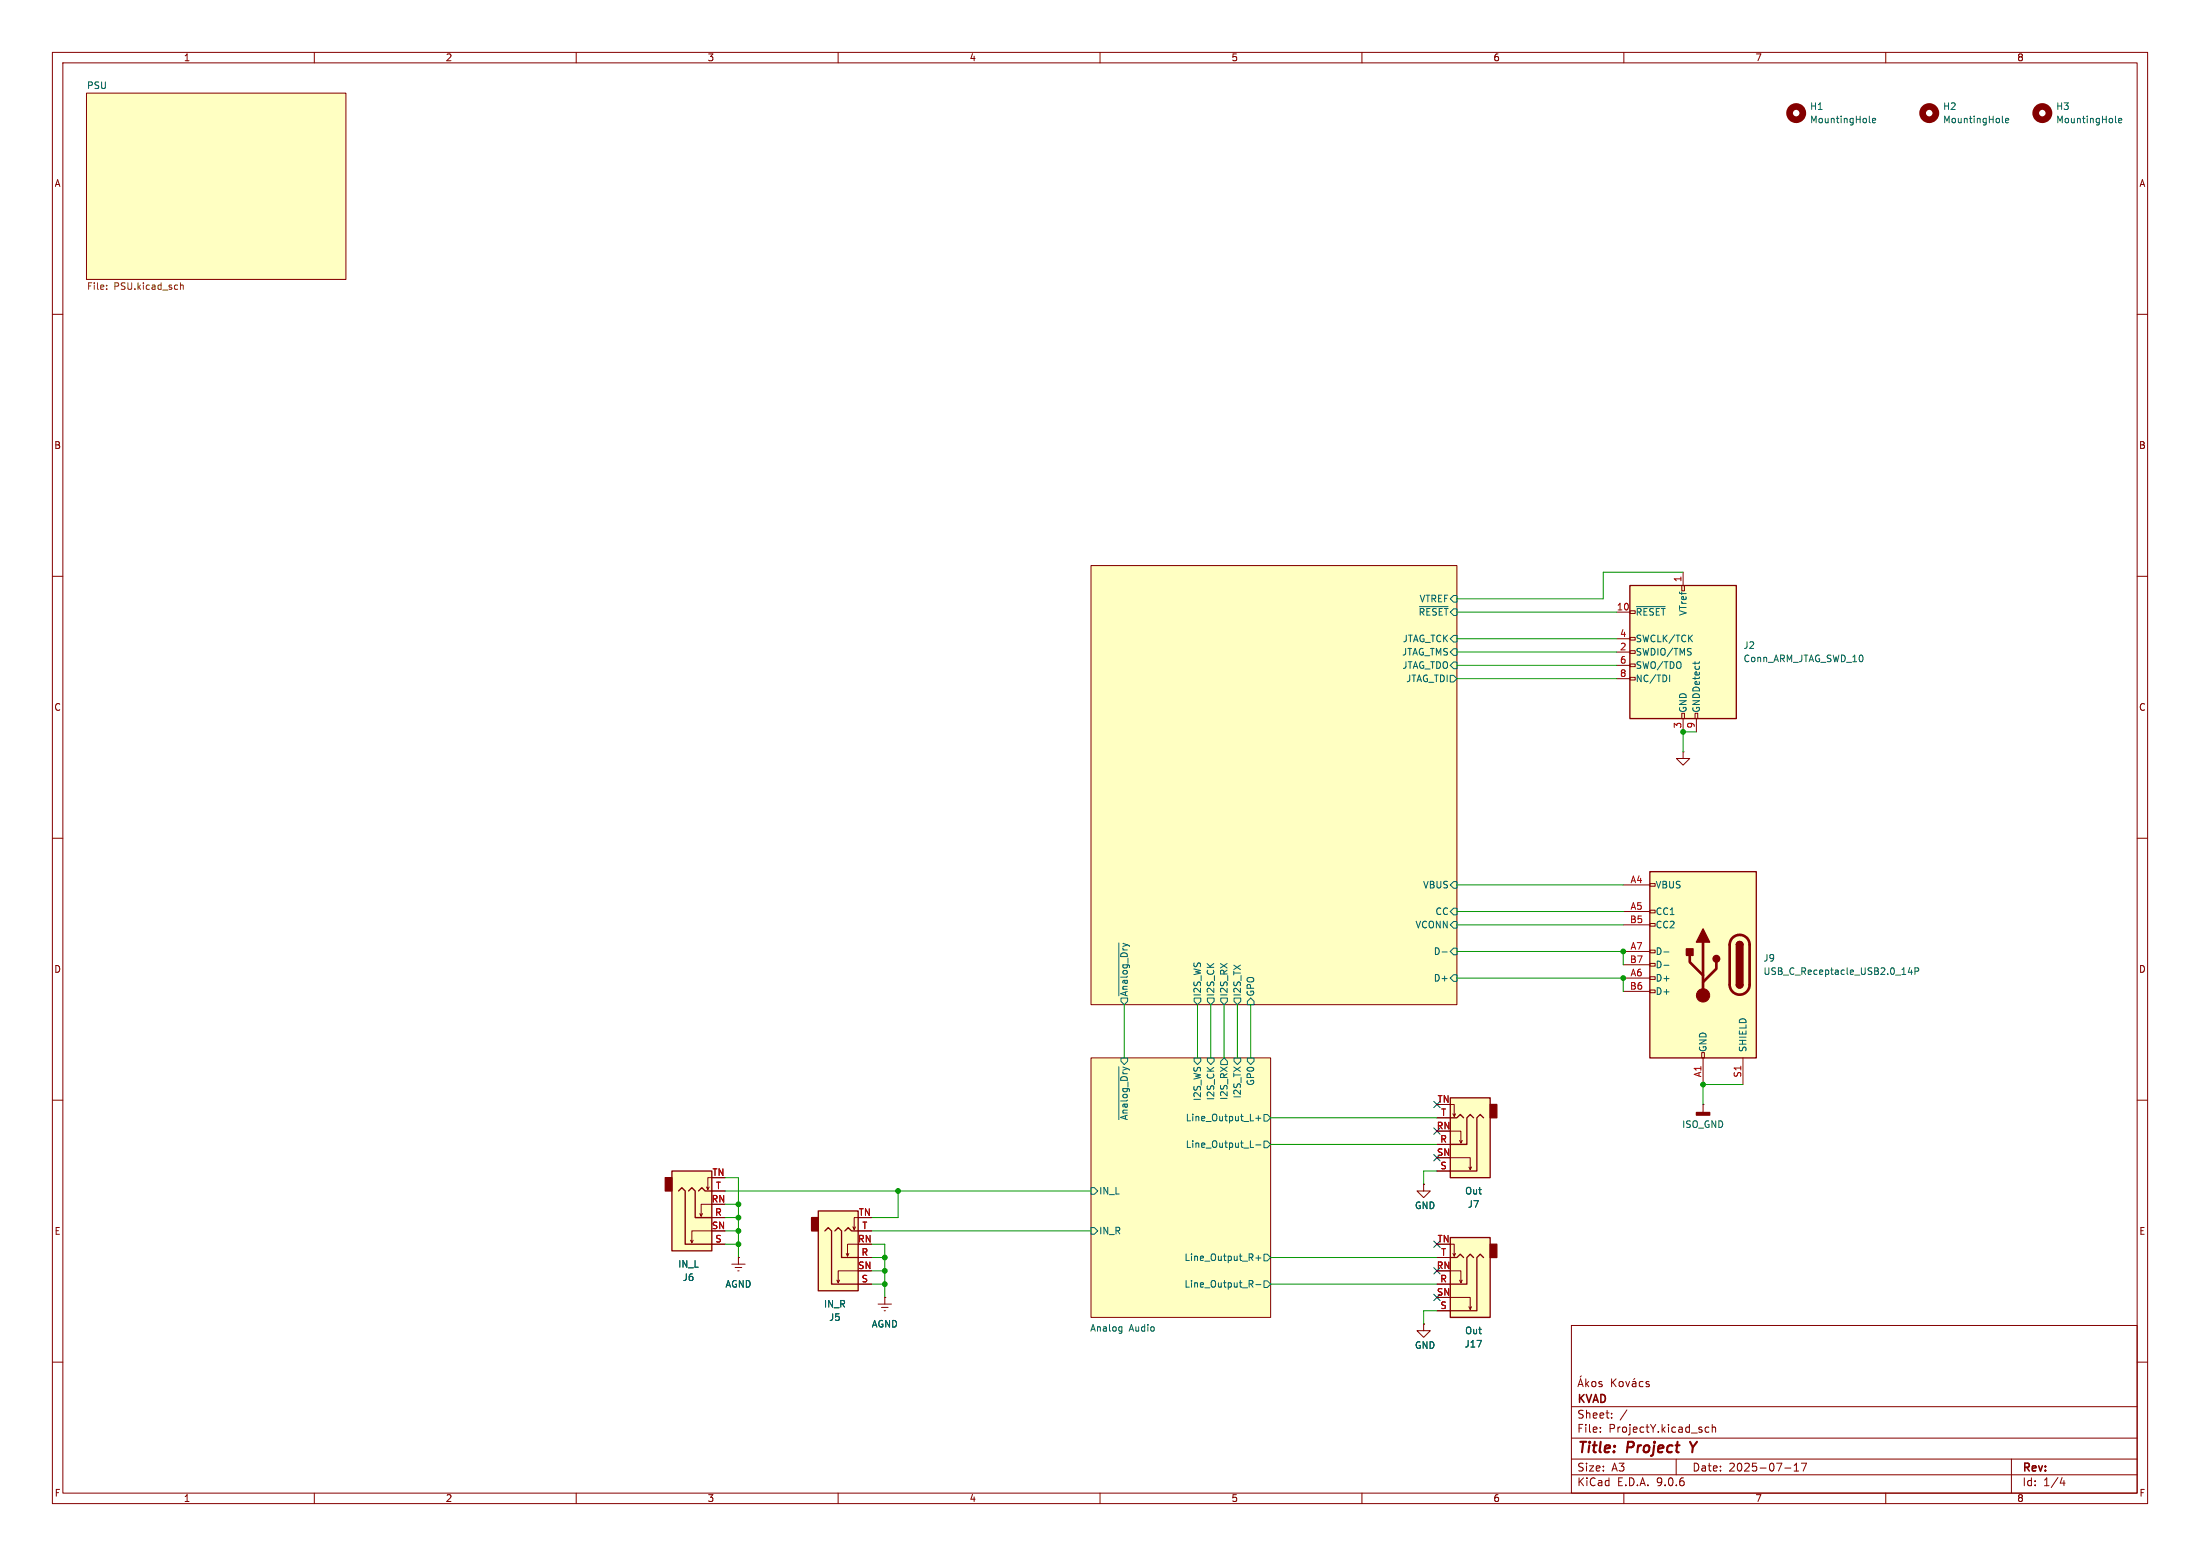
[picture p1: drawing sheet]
(kicad_sch
 (version 20250114)
 (generator "eeschema")
 (generator_version "9.0")
 (paper "A3")
 (title_block
  (title "Project Y")
  (date "2025-07-17")
  (company "KVAD")
  (comment 1 "Ákos Kovács"))
 (lib_symbols
  (symbol "Connector:Conn_ARM_JTAG_SWD_10"
   (pin_names
    (offset 1.016)) (exclude_from_sim no) (in_bom yes) (on_board yes)
   (property "Reference" "J" (at -2.54 16.51 0) (effects (font (size 1.27 1.27)) (justify right)))
   (property "Value" "Conn_ARM_JTAG_SWD_10" (at -2.54 13.97 0) (effects (font (size 1.27 1.27)) (justify right bottom)))
   (property "Footprint" "" (at 0 0 0) (effects (font (size 1.27 1.27)) (hide yes)))
   (property "Datasheet" "http://infocenter.arm.com/help/topic/com.arm.doc.ddi0314h/DDI0314H_coresight_components_trm.pdf" (at -8.89 -31.75 90) (effects (font (size 1.27 1.27)) (hide yes)))
   (property "Description" "Cortex Debug Connector, standard ARM Cortex-M SWD and JTAG interface" (at 0 0 0) (effects (font (size 1.27 1.27)) (hide yes)))
   (symbol "Conn_ARM_JTAG_SWD_10_0_1"
    (rectangle (start -10.16 12.7) (end 10.16 -12.7) (stroke (width 0.254) (type default)) (fill (type background)))
    (rectangle (start -2.794 -12.7) (end -2.286 -11.684) (stroke (width 0) (type default)) (fill (type none)))
    (rectangle (start -0.254 12.7) (end 0.254 11.684) (stroke (width 0) (type default)) (fill (type none)))
    (rectangle (start -0.254 -12.7) (end 0.254 -11.684) (stroke (width 0) (type default)) (fill (type none)))
    (rectangle (start 9.144 2.286) (end 10.16 2.794) (stroke (width 0) (type default)) (fill (type none)))
    (rectangle (start 10.16 7.874) (end 9.144 7.366) (stroke (width 0) (type default)) (fill (type none)))
    (rectangle (start 10.16 -0.254) (end 9.144 0.254) (stroke (width 0) (type default)) (fill (type none)))
    (rectangle (start 10.16 -2.794) (end 9.144 -2.286) (stroke (width 0) (type default)) (fill (type none))))
   (symbol "Conn_ARM_JTAG_SWD_10_1_1"
    (rectangle (start 9.144 -5.334) (end 10.16 -4.826) (stroke (width 0) (type default)) (fill (type none)))
    (pin no_connect line (at -10.16 0 0) (length 2.54) (hide yes) (name "KEY" (effects (font (size 1.27 1.27)))) (number "7" (effects (font (size 1.27 1.27)))))
    (pin passive line (at -2.54 -15.24 90) (length 2.54) (name "GNDDetect" (effects (font (size 1.27 1.27)))) (number "9" (effects (font (size 1.27 1.27)))))
    (pin power_in line (at 0 15.24 270) (length 2.54) (name "VTref" (effects (font (size 1.27 1.27)))) (number "1" (effects (font (size 1.27 1.27)))))
    (pin power_in line (at 0 -15.24 90) (length 2.54) (name "GND" (effects (font (size 1.27 1.27)))) (number "3" (effects (font (size 1.27 1.27)))))
    (pin passive line (at 0 -15.24 90) (length 2.54) (hide yes) (name "GND" (effects (font (size 1.27 1.27)))) (number "5" (effects (font (size 1.27 1.27)))))
    (pin open_collector line (at 12.7 7.62 180) (length 2.54) (name "~{RESET}" (effects (font (size 1.27 1.27)))) (number "10" (effects (font (size 1.27 1.27)))))
    (pin output line (at 12.7 2.54 180) (length 2.54) (name "SWCLK/TCK" (effects (font (size 1.27 1.27)))) (number "4" (effects (font (size 1.27 1.27)))))
    (pin bidirectional line (at 12.7 0 180) (length 2.54) (name "SWDIO/TMS" (effects (font (size 1.27 1.27)))) (number "2" (effects (font (size 1.27 1.27)))))
    (pin input line (at 12.7 -2.54 180) (length 2.54) (name "SWO/TDO" (effects (font (size 1.27 1.27)))) (number "6" (effects (font (size 1.27 1.27)))))
    (pin output line (at 12.7 -5.08 180) (length 2.54) (name "NC/TDI" (effects (font (size 1.27 1.27)))) (number "8" (effects (font (size 1.27 1.27))))))
   (embedded_fonts no))
  (symbol "Connector:USB_C_Receptacle_USB2.0_14P"
   (pin_names
    (offset 1.016)) (exclude_from_sim no) (in_bom yes) (on_board yes)
   (property "Reference" "J" (at 0 22.225 0) (effects (font (size 1.27 1.27))))
   (property "Value" "USB_C_Receptacle_USB2.0_14P" (at 0 19.685 0) (effects (font (size 1.27 1.27))))
   (property "Footprint" "" (at 3.81 0 0) (effects (font (size 1.27 1.27)) (hide yes)))
   (property "Datasheet" "https://www.usb.org/sites/default/files/documents/usb_type-c.zip" (at 3.81 0 0) (effects (font (size 1.27 1.27)) (hide yes)))
   (property "Description" "USB 2.0-only 14P Type-C Receptacle connector" (at 0 0 0) (effects (font (size 1.27 1.27)) (hide yes)))
   (symbol "USB_C_Receptacle_USB2.0_14P_0_0"
    (rectangle (start -0.254 -17.78) (end 0.254 -16.764) (stroke (width 0) (type default)) (fill (type none)))
    (rectangle (start 10.16 15.494) (end 9.144 14.986) (stroke (width 0) (type default)) (fill (type none)))
    (rectangle (start 10.16 10.414) (end 9.144 9.906) (stroke (width 0) (type default)) (fill (type none)))
    (rectangle (start 10.16 7.874) (end 9.144 7.366) (stroke (width 0) (type default)) (fill (type none)))
    (rectangle (start 10.16 2.794) (end 9.144 2.286) (stroke (width 0) (type default)) (fill (type none)))
    (rectangle (start 10.16 0.254) (end 9.144 -0.254) (stroke (width 0) (type default)) (fill (type none)))
    (rectangle (start 10.16 -2.286) (end 9.144 -2.794) (stroke (width 0) (type default)) (fill (type none)))
    (rectangle (start 10.16 -4.826) (end 9.144 -5.334) (stroke (width 0) (type default)) (fill (type none))))
   (symbol "USB_C_Receptacle_USB2.0_14P_0_1"
    (rectangle (start -10.16 17.78) (end 10.16 -17.78) (stroke (width 0.254) (type default)) (fill (type background)))
    (polyline (pts (xy -8.89 -3.81) (xy -8.89 3.81)) (stroke (width 0.508) (type default)) (fill (type none)))
    (rectangle (start -7.62 -3.81) (end -6.35 3.81) (stroke (width 0.254) (type default)) (fill (type outline)))
    (arc (start -7.62 3.81) (mid -6.985 4.4423) (end -6.35 3.81) (stroke (width 0.254) (type default)) (fill (type none)))
    (arc (start -7.62 3.81) (mid -6.985 4.4423) (end -6.35 3.81) (stroke (width 0.254) (type default)) (fill (type outline)))
    (arc (start -8.89 3.81) (mid -6.985 5.7067) (end -5.08 3.81) (stroke (width 0.508) (type default)) (fill (type none)))
    (arc (start -5.08 -3.81) (mid -6.985 -5.7067) (end -8.89 -3.81) (stroke (width 0.508) (type default)) (fill (type none)))
    (arc (start -6.35 -3.81) (mid -6.985 -4.4423) (end -7.62 -3.81) (stroke (width 0.254) (type default)) (fill (type none)))
    (arc (start -6.35 -3.81) (mid -6.985 -4.4423) (end -7.62 -3.81) (stroke (width 0.254) (type default)) (fill (type outline)))
    (polyline (pts (xy -5.08 3.81) (xy -5.08 -3.81)) (stroke (width 0.508) (type default)) (fill (type none)))
    (circle (center -2.54 1.143) (radius 0.635) (stroke (width 0.254) (type default)) (fill (type outline)))
    (polyline (pts (xy -1.27 4.318) (xy 0 6.858) (xy 1.27 4.318) (xy -1.27 4.318)) (stroke (width 0.254) (type default)) (fill (type outline)))
    (polyline (pts (xy 0 -2.032) (xy 2.54 0.508) (xy 2.54 1.778)) (stroke (width 0.508) (type default)) (fill (type none)))
    (polyline (pts (xy 0 -3.302) (xy -2.54 -0.762) (xy -2.54 0.508)) (stroke (width 0.508) (type default)) (fill (type none)))
    (polyline (pts (xy 0 -5.842) (xy 0 4.318)) (stroke (width 0.508) (type default)) (fill (type none)))
    (circle (center 0 -5.842) (radius 1.27) (stroke (width 0) (type default)) (fill (type outline)))
    (rectangle (start 1.905 1.778) (end 3.175 3.048) (stroke (width 0.254) (type default)) (fill (type outline))))
   (symbol "USB_C_Receptacle_USB2.0_14P_1_1"
    (pin passive line (at -7.62 -22.86 90) (length 5.08) (name "SHIELD" (effects (font (size 1.27 1.27)))) (number "S1" (effects (font (size 1.27 1.27)))))
    (pin passive line (at 0 -22.86 90) (length 5.08) (name "GND" (effects (font (size 1.27 1.27)))) (number "A1" (effects (font (size 1.27 1.27)))))
    (pin passive line (at 0 -22.86 90) (length 5.08) (hide yes) (name "GND" (effects (font (size 1.27 1.27)))) (number "A12" (effects (font (size 1.27 1.27)))))
    (pin passive line (at 0 -22.86 90) (length 5.08) (hide yes) (name "GND" (effects (font (size 1.27 1.27)))) (number "B1" (effects (font (size 1.27 1.27)))))
    (pin passive line (at 0 -22.86 90) (length 5.08) (hide yes) (name "GND" (effects (font (size 1.27 1.27)))) (number "B12" (effects (font (size 1.27 1.27)))))
    (pin passive line (at 15.24 15.24 180) (length 5.08) (name "VBUS" (effects (font (size 1.27 1.27)))) (number "A4" (effects (font (size 1.27 1.27)))))
    (pin passive line (at 15.24 15.24 180) (length 5.08) (hide yes) (name "VBUS" (effects (font (size 1.27 1.27)))) (number "A9" (effects (font (size 1.27 1.27)))))
    (pin passive line (at 15.24 15.24 180) (length 5.08) (hide yes) (name "VBUS" (effects (font (size 1.27 1.27)))) (number "B4" (effects (font (size 1.27 1.27)))))
    (pin passive line (at 15.24 15.24 180) (length 5.08) (hide yes) (name "VBUS" (effects (font (size 1.27 1.27)))) (number "B9" (effects (font (size 1.27 1.27)))))
    (pin bidirectional line (at 15.24 10.16 180) (length 5.08) (name "CC1" (effects (font (size 1.27 1.27)))) (number "A5" (effects (font (size 1.27 1.27)))))
    (pin bidirectional line (at 15.24 7.62 180) (length 5.08) (name "CC2" (effects (font (size 1.27 1.27)))) (number "B5" (effects (font (size 1.27 1.27)))))
    (pin bidirectional line (at 15.24 2.54 180) (length 5.08) (name "D-" (effects (font (size 1.27 1.27)))) (number "A7" (effects (font (size 1.27 1.27)))))
    (pin bidirectional line (at 15.24 0 180) (length 5.08) (name "D-" (effects (font (size 1.27 1.27)))) (number "B7" (effects (font (size 1.27 1.27)))))
    (pin bidirectional line (at 15.24 -2.54 180) (length 5.08) (name "D+" (effects (font (size 1.27 1.27)))) (number "A6" (effects (font (size 1.27 1.27)))))
    (pin bidirectional line (at 15.24 -5.08 180) (length 5.08) (name "D+" (effects (font (size 1.27 1.27)))) (number "B6" (effects (font (size 1.27 1.27))))))
   (embedded_fonts no))
  (symbol "Connector_Audio:NRJ6HF" (exclude_from_sim no) (in_bom yes) (on_board yes)
   (property "Reference" "J" (at 0 11.43 0) (effects (font (size 1.27 1.27))))
   (property "Value" "NRJ6HF" (at 0 8.89 0) (effects (font (size 1.27 1.27))))
   (property "Footprint" "Connector_Audio:Jack_6.35mm_Neutrik_NRJ6HF_Horizontal" (at 0 0 0) (effects (font (size 1.27 1.27)) (hide yes)))
   (property "Datasheet" "https://www.neutrik.com/en/product/nrj6hf" (at 0 0 0) (effects (font (size 1.27 1.27)) (hide yes)))
   (property "Description" "Slim Jacks, 6.35mm (1/4in) stereo jack, switched, fully threaded nose" (at 0 0 0) (effects (font (size 1.27 1.27)) (hide yes)))
   (symbol "NRJ6HF_0_1"
    (rectangle (start -5.08 -5.08) (end -6.35 -7.62) (stroke (width 0.254) (type default)) (fill (type outline)))
    (polyline (pts (xy -1.905 -5.08) (xy -1.27 -5.715) (xy -0.635 -5.08) (xy -0.635 0) (xy 2.54 0)) (stroke (width 0.254) (type default)) (fill (type none)))
    (polyline (pts (xy -1.27 4.826) (xy -1.016 4.318)) (stroke (width 0) (type default)) (fill (type none)))
    (polyline (pts (xy 0 -5.08) (xy 0.635 -5.715) (xy 1.27 -5.08) (xy 2.54 -5.08)) (stroke (width 0.254) (type default)) (fill (type none)))
    (polyline (pts (xy 0.508 -0.254) (xy 0.762 -0.762)) (stroke (width 0) (type default)) (fill (type none)))
    (polyline (pts (xy 1.778 -5.334) (xy 2.032 -5.842)) (stroke (width 0) (type default)) (fill (type none)))
    (rectangle (start 2.54 6.35) (end -5.08 -8.89) (stroke (width 0.254) (type default)) (fill (type background)))
    (polyline (pts (xy 2.54 5.08) (xy -2.54 5.08) (xy -2.54 -5.08) (xy -3.175 -5.715) (xy -3.81 -5.08)) (stroke (width 0.254) (type default)) (fill (type none)))
    (polyline (pts (xy 2.54 2.54) (xy -1.27 2.54) (xy -1.27 4.826) (xy -1.524 4.318)) (stroke (width 0) (type default)) (fill (type none)))
    (polyline (pts (xy 2.54 -2.54) (xy 0.508 -2.54) (xy 0.508 -0.254) (xy 0.254 -0.762)) (stroke (width 0) (type default)) (fill (type none)))
    (polyline (pts (xy 2.54 -7.62) (xy 1.778 -7.62) (xy 1.778 -5.334) (xy 1.524 -5.842)) (stroke (width 0) (type default)) (fill (type none))))
   (symbol "NRJ6HF_1_1"
    (pin passive line (at 5.08 5.08 180) (length 2.54) (name "~" (effects (font (size 1.27 1.27)))) (number "S" (effects (font (size 1.27 1.27)))))
    (pin passive line (at 5.08 2.54 180) (length 2.54) (name "~" (effects (font (size 1.27 1.27)))) (number "SN" (effects (font (size 1.27 1.27)))))
    (pin passive line (at 5.08 0 180) (length 2.54) (name "~" (effects (font (size 1.27 1.27)))) (number "R" (effects (font (size 1.27 1.27)))))
    (pin passive line (at 5.08 -2.54 180) (length 2.54) (name "~" (effects (font (size 1.27 1.27)))) (number "RN" (effects (font (size 1.27 1.27)))))
    (pin passive line (at 5.08 -5.08 180) (length 2.54) (name "~" (effects (font (size 1.27 1.27)))) (number "T" (effects (font (size 1.27 1.27)))))
    (pin passive line (at 5.08 -7.62 180) (length 2.54) (name "~" (effects (font (size 1.27 1.27)))) (number "TN" (effects (font (size 1.27 1.27))))))
   (embedded_fonts no))
  (symbol "Mechanical:MountingHole"
   (pin_names
    (offset 1.016)) (exclude_from_sim no) (in_bom no) (on_board yes)
   (property "Reference" "H" (at 0 5.08 0) (effects (font (size 1.27 1.27))))
   (property "Value" "MountingHole" (at 0 3.175 0) (effects (font (size 1.27 1.27))))
   (property "Footprint" "" (at 0 0 0) (effects (font (size 1.27 1.27)) (hide yes)))
   (property "Datasheet" "~" (at 0 0 0) (effects (font (size 1.27 1.27)) (hide yes)))
   (property "Description" "Mounting Hole without connection" (at 0 0 0) (effects (font (size 1.27 1.27)) (hide yes)))
   (symbol "MountingHole_0_1"
    (circle (center 0 0) (radius 1.27) (stroke (width 1.27) (type default)) (fill (type none))))
   (embedded_fonts no))
  (symbol "power:GND"
   (power)
   (pin_numbers (hide yes))
   (pin_names
    (offset 0) (hide yes)) (exclude_from_sim no) (in_bom yes) (on_board yes)
   (property "Reference" "#PWR" (at 0 -6.35 0) (effects (font (size 1.27 1.27)) (hide yes)))
   (property "Value" "GND" (at 0 -3.81 0) (effects (font (size 1.27 1.27))))
   (property "Footprint" "" (at 0 0 0) (effects (font (size 1.27 1.27)) (hide yes)))
   (property "Datasheet" "" (at 0 0 0) (effects (font (size 1.27 1.27)) (hide yes)))
   (property "Description" "Power symbol creates a global label with name \"GND\" , ground" (at 0 0 0) (effects (font (size 1.27 1.27)) (hide yes)))
   (symbol "GND_0_1"
    (polyline (pts (xy 0 0) (xy 0 -1.27) (xy 1.27 -1.27) (xy 0 -2.54) (xy -1.27 -1.27) (xy 0 -1.27)) (stroke (width 0) (type default)) (fill (type none))))
   (symbol "GND_1_1"
    (pin power_in line (at 0 0 270) (length 0) (name "~" (effects (font (size 1.27 1.27)))) (number "1" (effects (font (size 1.27 1.27))))))
   (embedded_fonts no))
  (symbol "power:GNDD"
   (power)
   (pin_numbers (hide yes))
   (pin_names
    (offset 0) (hide yes)) (exclude_from_sim no) (in_bom yes) (on_board yes)
   (property "Reference" "#PWR" (at 0 -6.35 0) (effects (font (size 1.27 1.27)) (hide yes)))
   (property "Value" "GNDD" (at 0 -3.175 0) (effects (font (size 1.27 1.27))))
   (property "Footprint" "" (at 0 0 0) (effects (font (size 1.27 1.27)) (hide yes)))
   (property "Datasheet" "" (at 0 0 0) (effects (font (size 1.27 1.27)) (hide yes)))
   (property "Description" "Power symbol creates a global label with name \"GNDD\" , digital ground" (at 0 0 0) (effects (font (size 1.27 1.27)) (hide yes)))
   (symbol "GNDD_0_1"
    (rectangle (start -1.27 -1.524) (end 1.27 -2.032) (stroke (width 0.254) (type default)) (fill (type outline)))
    (polyline (pts (xy 0 0) (xy 0 -1.524)) (stroke (width 0) (type default)) (fill (type none))))
   (symbol "GNDD_1_1"
    (pin power_in line (at 0 0 270) (length 0) (name "~" (effects (font (size 1.27 1.27)))) (number "1" (effects (font (size 1.27 1.27))))))
   (embedded_fonts no))
  (symbol "power:GNDREF"
   (power)
   (pin_numbers (hide yes))
   (pin_names
    (offset 0) (hide yes)) (exclude_from_sim no) (in_bom yes) (on_board yes)
   (property "Reference" "#PWR" (at 0 -6.35 0) (effects (font (size 1.27 1.27)) (hide yes)))
   (property "Value" "GNDREF" (at 0 -3.81 0) (effects (font (size 1.27 1.27))))
   (property "Footprint" "" (at 0 0 0) (effects (font (size 1.27 1.27)) (hide yes)))
   (property "Datasheet" "" (at 0 0 0) (effects (font (size 1.27 1.27)) (hide yes)))
   (property "Description" "Power symbol creates a global label with name \"GNDREF\" , reference supply ground" (at 0 0 0) (effects (font (size 1.27 1.27)) (hide yes)))
   (symbol "GNDREF_0_1"
    (polyline (pts (xy -0.635 -1.905) (xy 0.635 -1.905)) (stroke (width 0) (type default)) (fill (type none)))
    (polyline (pts (xy -0.127 -2.54) (xy 0.127 -2.54)) (stroke (width 0) (type default)) (fill (type none)))
    (polyline (pts (xy 0 -1.27) (xy 0 0)) (stroke (width 0) (type default)) (fill (type none)))
    (polyline (pts (xy 1.27 -1.27) (xy -1.27 -1.27)) (stroke (width 0) (type default)) (fill (type none))))
   (symbol "GNDREF_1_1"
    (pin power_in line (at 0 0 270) (length 0) (name "~" (effects (font (size 1.27 1.27)))) (number "1" (effects (font (size 1.27 1.27))))))
   (embedded_fonts no)))
 (junction
  (at 321.31 139.7)
  (diameter 0)
  (color 0 0 0 0))
 (junction
  (at 140.97 234.95)
  (diameter 0)
  (color 0 0 0 0))
 (junction
  (at 309.88 181.61)
  (diameter 0)
  (color 0 0 0 0))
 (junction
  (at 309.88 186.69)
  (diameter 0)
  (color 0 0 0 0))
 (junction
  (at 140.97 232.41)
  (diameter 0)
  (color 0 0 0 0))
 (junction
  (at 171.45 227.33)
  (diameter 0)
  (color 0 0 0 0))
 (junction
  (at 168.91 240.03)
  (diameter 0)
  (color 0 0 0 0))
 (junction
  (at 168.91 242.57)
  (diameter 0)
  (color 0 0 0 0))
 (junction
  (at 140.97 237.49)
  (diameter 0)
  (color 0 0 0 0))
 (junction
  (at 325.12 207.01)
  (diameter 0)
  (color 0 0 0 0))
 (junction
  (at 168.91 245.11)
  (diameter 0)
  (color 0 0 0 0))
 (junction
  (at 140.97 229.87)
  (diameter 0)
  (color 0 0 0 0))
 (no_connect
  (at 274.32 215.9))
 (no_connect
  (at 274.32 247.65))
 (no_connect
  (at 274.32 237.49))
 (no_connect
  (at 274.32 210.82))
 (no_connect
  (at 274.32 242.57))
 (no_connect
  (at 274.32 220.98))
 (wire
  (pts (xy 278.13 168.91) (xy 309.88 168.91))
  (stroke (width 0) (type default)))
 (wire
  (pts (xy 238.76 191.77) (xy 238.76 201.93))
  (stroke (width 0) (type default)))
 (wire
  (pts (xy 278.13 173.99) (xy 309.88 173.99))
  (stroke (width 0) (type default)))
 (wire
  (pts (xy 306.07 109.22) (xy 321.31 109.22))
  (stroke (width 0) (type default)))
 (wire
  (pts (xy 168.91 240.03) (xy 168.91 242.57))
  (stroke (width 0) (type default)))
 (wire
  (pts (xy 166.37 232.41) (xy 171.45 232.41))
  (stroke (width 0) (type default)))
 (wire
  (pts (xy 278.13 186.69) (xy 309.88 186.69))
  (stroke (width 0) (type default)))
 (wire
  (pts (xy 140.97 229.87) (xy 138.43 229.87))
  (stroke (width 0) (type default)))
 (wire
  (pts (xy 242.57 213.36) (xy 274.32 213.36))
  (stroke (width 0) (type default)))
 (wire
  (pts (xy 138.43 232.41) (xy 140.97 232.41))
  (stroke (width 0) (type default)))
 (wire
  (pts (xy 140.97 224.79) (xy 140.97 229.87))
  (stroke (width 0) (type default)))
 (wire
  (pts (xy 321.31 143.51) (xy 321.31 139.7))
  (stroke (width 0) (type default)))
 (wire
  (pts (xy 140.97 232.41) (xy 140.97 234.95))
  (stroke (width 0) (type default)))
 (wire
  (pts (xy 278.13 116.84) (xy 308.61 116.84))
  (stroke (width 0) (type default)))
 (wire
  (pts (xy 278.13 114.3) (xy 306.07 114.3))
  (stroke (width 0) (type default)))
 (wire
  (pts (xy 168.91 245.11) (xy 168.91 247.65))
  (stroke (width 0) (type default)))
 (wire
  (pts (xy 233.68 191.77) (xy 233.68 201.93))
  (stroke (width 0) (type default)))
 (wire
  (pts (xy 214.63 191.77) (xy 214.63 201.93))
  (stroke (width 0) (type default)))
 (wire
  (pts (xy 166.37 240.03) (xy 168.91 240.03))
  (stroke (width 0) (type default)))
 (wire
  (pts (xy 228.6 191.77) (xy 228.6 201.93))
  (stroke (width 0) (type default)))
 (wire
  (pts (xy 278.13 121.92) (xy 308.61 121.92))
  (stroke (width 0) (type default)))
 (wire
  (pts (xy 140.97 229.87) (xy 140.97 232.41))
  (stroke (width 0) (type default)))
 (wire
  (pts (xy 166.37 242.57) (xy 168.91 242.57))
  (stroke (width 0) (type default)))
 (wire
  (pts (xy 231.14 191.77) (xy 231.14 201.93))
  (stroke (width 0) (type default)))
 (wire
  (pts (xy 271.78 223.52) (xy 271.78 226.06))
  (stroke (width 0) (type default)))
 (wire
  (pts (xy 140.97 237.49) (xy 140.97 240.03))
  (stroke (width 0) (type default)))
 (wire
  (pts (xy 271.78 250.19) (xy 271.78 252.73))
  (stroke (width 0) (type default)))
 (wire
  (pts (xy 242.57 218.44) (xy 274.32 218.44))
  (stroke (width 0) (type default)))
 (wire
  (pts (xy 325.12 207.01) (xy 332.74 207.01))
  (stroke (width 0) (type default)))
 (wire
  (pts (xy 138.43 224.79) (xy 140.97 224.79))
  (stroke (width 0) (type default)))
 (wire
  (pts (xy 236.22 191.77) (xy 236.22 201.93))
  (stroke (width 0) (type default)))
 (wire
  (pts (xy 138.43 227.33) (xy 171.45 227.33))
  (stroke (width 0) (type default)))
 (wire
  (pts (xy 321.31 139.7) (xy 323.85 139.7))
  (stroke (width 0) (type default)))
 (wire
  (pts (xy 166.37 234.95) (xy 208.28 234.95))
  (stroke (width 0) (type default)))
 (wire
  (pts (xy 168.91 245.11) (xy 166.37 245.11))
  (stroke (width 0) (type default)))
 (wire
  (pts (xy 325.12 210.82) (xy 325.12 207.01))
  (stroke (width 0) (type default)))
 (wire
  (pts (xy 168.91 242.57) (xy 168.91 245.11))
  (stroke (width 0) (type default)))
 (wire
  (pts (xy 271.78 223.52) (xy 274.32 223.52))
  (stroke (width 0) (type default)))
 (wire
  (pts (xy 171.45 232.41) (xy 171.45 227.33))
  (stroke (width 0) (type default)))
 (wire
  (pts (xy 140.97 234.95) (xy 140.97 237.49))
  (stroke (width 0) (type default)))
 (wire
  (pts (xy 278.13 124.46) (xy 308.61 124.46))
  (stroke (width 0) (type default)))
 (wire
  (pts (xy 242.57 245.11) (xy 274.32 245.11))
  (stroke (width 0) (type default)))
 (wire
  (pts (xy 278.13 176.53) (xy 309.88 176.53))
  (stroke (width 0) (type default)))
 (wire
  (pts (xy 168.91 237.49) (xy 168.91 240.03))
  (stroke (width 0) (type default)))
 (wire
  (pts (xy 242.57 240.03) (xy 274.32 240.03))
  (stroke (width 0) (type default)))
 (wire
  (pts (xy 309.88 181.61) (xy 309.88 184.15))
  (stroke (width 0) (type default)))
 (wire
  (pts (xy 171.45 227.33) (xy 208.28 227.33))
  (stroke (width 0) (type default)))
 (wire
  (pts (xy 309.88 186.69) (xy 309.88 189.23))
  (stroke (width 0) (type default)))
 (wire
  (pts (xy 166.37 237.49) (xy 168.91 237.49))
  (stroke (width 0) (type default)))
 (wire
  (pts (xy 140.97 237.49) (xy 138.43 237.49))
  (stroke (width 0) (type default)))
 (wire
  (pts (xy 138.43 234.95) (xy 140.97 234.95))
  (stroke (width 0) (type default)))
 (wire
  (pts (xy 306.07 114.3) (xy 306.07 109.22))
  (stroke (width 0) (type default)))
 (wire
  (pts (xy 278.13 129.54) (xy 308.61 129.54))
  (stroke (width 0) (type default)))
 (wire
  (pts (xy 278.13 181.61) (xy 309.88 181.61))
  (stroke (width 0) (type default)))
 (wire
  (pts (xy 278.13 127) (xy 308.61 127))
  (stroke (width 0) (type default)))
 (wire
  (pts (xy 271.78 250.19) (xy 274.32 250.19))
  (stroke (width 0) (type default)))
 (symbol
  (lib_id "Connector_Audio:NRJ6HF")
  (at 279.4 218.44 180)
  (unit 1)
  (exclude_from_sim no)
  (in_bom yes)
  (on_board yes)
  (dnp no)
  (property "Reference" "J7" (at 281.305 229.87 0) (effects (font (size 1.27 1.27))))
  (property "Value" "Out" (at 281.305 227.33 0) (effects (font (size 1.27 1.27))))
  (property "Footprint" "User:Jack_6.35mm_Neutrik_NRJ6HF_Horizontal" (at 279.4 218.44 0) (effects (font (size 1.27 1.27)) (hide yes)))
  (property "Datasheet" "https://www.neutrik.com/en/product/nrj6hf" (at 279.4 218.44 0) (effects (font (size 1.27 1.27)) (hide yes)))
  (property "Description" "Slim Jacks, 6.35mm (1/4in) stereo jack, switched, fully threaded nose" (at 279.4 218.44 0) (effects (font (size 1.27 1.27)) (hide yes)))
  (property "PN" "NRJ6HF" (at 279.4 218.44 0) (effects (font (size 1.27 1.27)) (hide yes)))
  (pin "SN")
  (pin "RN")
  (pin "S")
  (pin "R")
  (pin "TN")
  (pin "T"))
 (symbol
  (lib_id "power:GND")
  (at 321.31 143.51 0)
  (mirror y)
  (unit 1)
  (exclude_from_sim no)
  (in_bom yes)
  (on_board yes)
  (dnp no)
  (fields_autoplaced yes)
  (property "Reference" "#PWR065" (at 321.31 149.86 0) (effects (font (size 1.27 1.27)) (hide yes)))
  (property "Value" "GND" (at 321.31 148.59 0) (effects (font (size 1.27 1.27)) (hide yes)))
  (property "Footprint" "" (at 321.31 143.51 0) (effects (font (size 1.27 1.27)) (hide yes)))
  (property "Datasheet" "" (at 321.31 143.51 0) (effects (font (size 1.27 1.27)) (hide yes)))
  (property "Description" "Power symbol creates a global label with name \"GND\" , ground" (at 321.31 143.51 0) (effects (font (size 1.27 1.27)) (hide yes)))
  (pin "1"))
 (symbol
  (lib_id "Mechanical:MountingHole")
  (at 389.89 21.59 0)
  (unit 1)
  (exclude_from_sim no)
  (in_bom no)
  (on_board yes)
  (dnp no)
  (fields_autoplaced yes)
  (property "Reference" "H3" (at 392.43 20.3199 0) (effects (font (size 1.27 1.27)) (justify left)))
  (property "Value" "MountingHole" (at 392.43 22.8599 0) (effects (font (size 1.27 1.27)) (justify left)))
  (property "Footprint" "MountingHole:MountingHole_2.7mm_M2.5" (at 389.89 21.59 0) (effects (font (size 1.27 1.27)) (hide yes)))
  (property "Datasheet" "~" (at 389.89 21.59 0) (effects (font (size 1.27 1.27)) (hide yes)))
  (property "Description" "Mounting Hole without connection" (at 389.89 21.59 0) (effects (font (size 1.27 1.27)) (hide yes))))
 (symbol
  (lib_id "Connector:Conn_ARM_JTAG_SWD_10")
  (at 321.31 124.46 0)
  (mirror y)
  (unit 1)
  (exclude_from_sim no)
  (in_bom yes)
  (on_board yes)
  (dnp no)
  (fields_autoplaced yes)
  (property "Reference" "J2" (at 332.74 123.1899 0) (effects (font (size 1.27 1.27)) (justify right)))
  (property "Value" "Conn_ARM_JTAG_SWD_10" (at 332.74 125.7299 0) (effects (font (size 1.27 1.27)) (justify right)))
  (property "Footprint" "Connector_PinHeader_1.27mm:PinHeader_2x05_P1.27mm_Vertical_SMD" (at 321.31 124.46 0) (effects (font (size 1.27 1.27)) (hide yes)))
  (property "Datasheet" "http://infocenter.arm.com/help/topic/com.arm.doc.ddi0314h/DDI0314H_coresight_components_trm.pdf" (at 330.2 156.21 90) (effects (font (size 1.27 1.27)) (hide yes)))
  (property "Description" "Cortex Debug Connector, standard ARM Cortex-M SWD and JTAG interface" (at 321.31 124.46 0) (effects (font (size 1.27 1.27)) (hide yes)))
  (pin "8")
  (pin "1")
  (pin "3")
  (pin "5")
  (pin "9")
  (pin "10")
  (pin "6")
  (pin "7")
  (pin "2")
  (pin "4"))
 (symbol
  (lib_id "Connector_Audio:NRJ6HF")
  (at 279.4 245.11 180)
  (unit 1)
  (exclude_from_sim no)
  (in_bom yes)
  (on_board yes)
  (dnp no)
  (property "Reference" "J17" (at 281.305 256.54 0) (effects (font (size 1.27 1.27))))
  (property "Value" "Out" (at 281.305 254 0) (effects (font (size 1.27 1.27))))
  (property "Footprint" "User:Jack_6.35mm_Neutrik_NRJ6HF_Horizontal" (at 279.4 245.11 0) (effects (font (size 1.27 1.27)) (hide yes)))
  (property "Datasheet" "https://www.neutrik.com/en/product/nrj6hf" (at 279.4 245.11 0) (effects (font (size 1.27 1.27)) (hide yes)))
  (property "Description" "Slim Jacks, 6.35mm (1/4in) stereo jack, switched, fully threaded nose" (at 279.4 245.11 0) (effects (font (size 1.27 1.27)) (hide yes)))
  (property "PN" "NRJ6HF" (at 279.4 245.11 0) (effects (font (size 1.27 1.27)) (hide yes)))
  (pin "SN")
  (pin "RN")
  (pin "S")
  (pin "R")
  (pin "TN")
  (pin "T"))
 (symbol
  (lib_id "power:GND")
  (at 271.78 226.06 0)
  (mirror y)
  (unit 1)
  (exclude_from_sim no)
  (in_bom yes)
  (on_board yes)
  (dnp no)
  (property "Reference" "#PWR036" (at 271.78 232.41 0) (effects (font (size 1.27 1.27)) (hide yes)))
  (property "Value" "GND" (at 270.002 230.124 0) (effects (font (size 1.27 1.27)) (justify right)))
  (property "Footprint" "" (at 271.78 226.06 0) (effects (font (size 1.27 1.27)) (hide yes)))
  (property "Datasheet" "" (at 271.78 226.06 0) (effects (font (size 1.27 1.27)) (hide yes)))
  (property "Description" "Power symbol creates a global label with name \"GND\" , ground" (at 271.78 226.06 0) (effects (font (size 1.27 1.27)) (hide yes)))
  (pin "1"))
 (symbol
  (lib_id "Connector:USB_C_Receptacle_USB2.0_14P")
  (at 325.12 184.15 0)
  (mirror y)
  (unit 1)
  (exclude_from_sim no)
  (in_bom yes)
  (on_board yes)
  (dnp no)
  (fields_autoplaced yes)
  (property "Reference" "J9" (at 336.55 182.8799 0) (effects (font (size 1.27 1.27)) (justify right)))
  (property "Value" "USB_C_Receptacle_USB2.0_14P" (at 336.55 185.4199 0) (effects (font (size 1.27 1.27)) (justify right)))
  (property "Footprint" "User:USB_C_Receptacle_GCT_USB4110" (at 321.31 184.15 0) (effects (font (size 1.27 1.27)) (hide yes)))
  (property "Datasheet" "https://www.usb.org/sites/default/files/documents/usb_type-c.zip" (at 321.31 184.15 0) (effects (font (size 1.27 1.27)) (hide yes)))
  (property "Description" "USB 2.0-only 14P Type-C Receptacle connector" (at 325.12 184.15 0) (effects (font (size 1.27 1.27)) (hide yes)))
  (pin "A9")
  (pin "B5")
  (pin "B7")
  (pin "S1")
  (pin "B4")
  (pin "A1")
  (pin "B9")
  (pin "B1")
  (pin "A5")
  (pin "A12")
  (pin "A6")
  (pin "A4")
  (pin "B12")
  (pin "A7")
  (pin "B6"))
 (symbol
  (lib_id "Connector_Audio:NRJ6HF")
  (at 133.35 232.41 0)
  (mirror x)
  (unit 1)
  (exclude_from_sim no)
  (in_bom yes)
  (on_board yes)
  (dnp no)
  (property "Reference" "J6" (at 131.445 243.84 0) (effects (font (size 1.27 1.27))))
  (property "Value" "IN_L" (at 131.445 241.3 0) (effects (font (size 1.27 1.27))))
  (property "Footprint" "User:Jack_6.35mm_Neutrik_NRJ6HF_Horizontal" (at 133.35 232.41 0) (effects (font (size 1.27 1.27)) (hide yes)))
  (property "Datasheet" "https://www.neutrik.com/en/product/nrj6hf" (at 133.35 232.41 0) (effects (font (size 1.27 1.27)) (hide yes)))
  (property "Description" "Slim Jacks, 6.35mm (1/4in) stereo jack, switched, fully threaded nose" (at 133.35 232.41 0) (effects (font (size 1.27 1.27)) (hide yes)))
  (property "PN" "NRJ6HF" (at 133.35 232.41 0) (effects (font (size 1.27 1.27)) (hide yes)))
  (pin "SN")
  (pin "RN")
  (pin "S")
  (pin "R")
  (pin "TN")
  (pin "T"))
 (symbol
  (lib_id "Mechanical:MountingHole")
  (at 368.3 21.59 0)
  (unit 1)
  (exclude_from_sim no)
  (in_bom no)
  (on_board yes)
  (dnp no)
  (fields_autoplaced yes)
  (property "Reference" "H2" (at 370.84 20.3199 0) (effects (font (size 1.27 1.27)) (justify left)))
  (property "Value" "MountingHole" (at 370.84 22.8599 0) (effects (font (size 1.27 1.27)) (justify left)))
  (property "Footprint" "MountingHole:MountingHole_2.7mm_M2.5" (at 368.3 21.59 0) (effects (font (size 1.27 1.27)) (hide yes)))
  (property "Datasheet" "~" (at 368.3 21.59 0) (effects (font (size 1.27 1.27)) (hide yes)))
  (property "Description" "Mounting Hole without connection" (at 368.3 21.59 0) (effects (font (size 1.27 1.27)) (hide yes))))
 (symbol
  (lib_id "power:GNDREF")
  (at 168.91 247.65 0)
  (unit 1)
  (exclude_from_sim no)
  (in_bom yes)
  (on_board yes)
  (dnp no)
  (fields_autoplaced yes)
  (property "Reference" "#PWR015" (at 168.91 254 0) (effects (font (size 1.27 1.27)) (hide yes)))
  (property "Value" "AGND" (at 168.91 252.73 0) (effects (font (size 1.27 1.27))))
  (property "Footprint" "" (at 168.91 247.65 0) (effects (font (size 1.27 1.27)) (hide yes)))
  (property "Datasheet" "" (at 168.91 247.65 0) (effects (font (size 1.27 1.27)) (hide yes)))
  (property "Description" "Power symbol creates a global label with name \"GNDREF\" , reference supply ground" (at 168.91 247.65 0) (effects (font (size 1.27 1.27)) (hide yes)))
  (pin "1"))
 (symbol
  (lib_id "Connector_Audio:NRJ6HF")
  (at 161.29 240.03 0)
  (mirror x)
  (unit 1)
  (exclude_from_sim no)
  (in_bom yes)
  (on_board yes)
  (dnp no)
  (property "Reference" "J5" (at 159.385 251.46 0) (effects (font (size 1.27 1.27))))
  (property "Value" "IN_R" (at 159.385 248.92 0) (effects (font (size 1.27 1.27))))
  (property "Footprint" "User:Jack_6.35mm_Neutrik_NRJ6HF_Horizontal" (at 161.29 240.03 0) (effects (font (size 1.27 1.27)) (hide yes)))
  (property "Datasheet" "https://www.neutrik.com/en/product/nrj6hf" (at 161.29 240.03 0) (effects (font (size 1.27 1.27)) (hide yes)))
  (property "Description" "Slim Jacks, 6.35mm (1/4in) stereo jack, switched, fully threaded nose" (at 161.29 240.03 0) (effects (font (size 1.27 1.27)) (hide yes)))
  (property "PN" "NRJ6HF" (at 161.29 240.03 0) (effects (font (size 1.27 1.27)) (hide yes)))
  (pin "SN")
  (pin "RN")
  (pin "S")
  (pin "R")
  (pin "TN")
  (pin "T"))
 (symbol
  (lib_id "Mechanical:MountingHole")
  (at 342.9 21.59 0)
  (unit 1)
  (exclude_from_sim no)
  (in_bom no)
  (on_board yes)
  (dnp no)
  (fields_autoplaced yes)
  (property "Reference" "H1" (at 345.44 20.3199 0) (effects (font (size 1.27 1.27)) (justify left)))
  (property "Value" "MountingHole" (at 345.44 22.8599 0) (effects (font (size 1.27 1.27)) (justify left)))
  (property "Footprint" "MountingHole:MountingHole_2.7mm_M2.5" (at 342.9 21.59 0) (effects (font (size 1.27 1.27)) (hide yes)))
  (property "Datasheet" "~" (at 342.9 21.59 0) (effects (font (size 1.27 1.27)) (hide yes)))
  (property "Description" "Mounting Hole without connection" (at 342.9 21.59 0) (effects (font (size 1.27 1.27)) (hide yes))))
 (symbol
  (lib_id "power:GNDREF")
  (at 140.97 240.03 0)
  (unit 1)
  (exclude_from_sim no)
  (in_bom yes)
  (on_board yes)
  (dnp no)
  (fields_autoplaced yes)
  (property "Reference" "#PWR014" (at 140.97 246.38 0) (effects (font (size 1.27 1.27)) (hide yes)))
  (property "Value" "AGND" (at 140.97 245.11 0) (effects (font (size 1.27 1.27))))
  (property "Footprint" "" (at 140.97 240.03 0) (effects (font (size 1.27 1.27)) (hide yes)))
  (property "Datasheet" "" (at 140.97 240.03 0) (effects (font (size 1.27 1.27)) (hide yes)))
  (property "Description" "Power symbol creates a global label with name \"GNDREF\" , reference supply ground" (at 140.97 240.03 0) (effects (font (size 1.27 1.27)) (hide yes)))
  (pin "1"))
 (symbol
  (lib_id "power:GND")
  (at 271.78 252.73 0)
  (mirror y)
  (unit 1)
  (exclude_from_sim no)
  (in_bom yes)
  (on_board yes)
  (dnp no)
  (property "Reference" "#PWR078" (at 271.78 259.08 0) (effects (font (size 1.27 1.27)) (hide yes)))
  (property "Value" "GND" (at 270.002 256.794 0) (effects (font (size 1.27 1.27)) (justify right)))
  (property "Footprint" "" (at 271.78 252.73 0) (effects (font (size 1.27 1.27)) (hide yes)))
  (property "Datasheet" "" (at 271.78 252.73 0) (effects (font (size 1.27 1.27)) (hide yes)))
  (property "Description" "Power symbol creates a global label with name \"GND\" , ground" (at 271.78 252.73 0) (effects (font (size 1.27 1.27)) (hide yes)))
  (pin "1"))
 (symbol
  (lib_id "power:GNDD")
  (at 325.12 210.82 0)
  (unit 1)
  (exclude_from_sim no)
  (in_bom yes)
  (on_board yes)
  (dnp no)
  (fields_autoplaced yes)
  (property "Reference" "#PWR038" (at 325.12 217.17 0) (effects (font (size 1.27 1.27)) (hide yes)))
  (property "Value" "ISO_GND" (at 325.12 214.63 0) (effects (font (size 1.27 1.27))))
  (property "Footprint" "" (at 325.12 210.82 0) (effects (font (size 1.27 1.27)) (hide yes)))
  (property "Datasheet" "" (at 325.12 210.82 0) (effects (font (size 1.27 1.27)) (hide yes)))
  (property "Description" "Power symbol creates a global label with name \"GNDD\" , digital ground" (at 325.12 210.82 0) (effects (font (size 1.27 1.27)) (hide yes)))
  (pin "1"))
 (sheet
  (at 208.28 201.93)
  (size 34.29 49.53)
  (exclude_from_sim no)
  (in_bom yes)
  (on_board yes)
  (dnp no)
  (stroke (width 0.1524) (type solid))
  (fill (color 255 255 194 1.0000))
  (property "Sheetname" "Analog Audio" (at 208.026 254.254 0) (effects (font (size 1.27 1.27)) (justify left bottom)))
  (property "Sheetfile" "audio.kicad_sch" (at 208.28 229.8196 0) (effects (font (size 1.27 1.27)) (justify left top) (hide yes)))
  (pin "Line_Output_L+" output (at 242.57 213.36 0) (effects (font (size 1.27 1.27)) (justify right)))
  (pin "Line_Output_R+" output (at 242.57 240.03 0) (effects (font (size 1.27 1.27)) (justify right)))
  (pin "GP0" input (at 238.76 201.93 90) (effects (font (size 1.27 1.27)) (justify right)))
  (pin "I2S_WS" input (at 228.6 201.93 90) (effects (font (size 1.27 1.27)) (justify right)))
  (pin "I2S_CK" input (at 231.14 201.93 90) (effects (font (size 1.27 1.27)) (justify right)))
  (pin "IN_L" input (at 208.28 227.33 180) (effects (font (size 1.27 1.27)) (justify left)))
  (pin "IN_R" input (at 208.28 234.95 180) (effects (font (size 1.27 1.27)) (justify left)))
  (pin "I2S_RX" output (at 233.68 201.93 90) (effects (font (size 1.27 1.27)) (justify right)))
  (pin "I2S_TX" input (at 236.22 201.93 90) (effects (font (size 1.27 1.27)) (justify right)))
  (pin "Line_Output_L-" output (at 242.57 218.44 0) (effects (font (size 1.27 1.27)) (justify right)))
  (pin "Line_Output_R-" output (at 242.57 245.11 0) (effects (font (size 1.27 1.27)) (justify right)))
  (pin "~{Analog_Dry}" input (at 214.63 201.93 90) (effects (font (size 1.27 1.27)) (justify right))))
 (sheet
  (at 208.28 107.95)
  (size 69.85 83.82)
  (exclude_from_sim no)
  (in_bom yes)
  (on_board yes)
  (dnp no)
  (fields_autoplaced yes)
  (stroke (width 0.1524) (type solid))
  (fill (color 255 255 194 1.0000))
  (property "Sheetname" "DSP" (at 208.28 107.2384 0) (effects (font (size 1.27 1.27)) (justify left bottom) (hide yes)))
  (property "Sheetfile" "MCU.kicad_sch" (at 208.28 192.3546 0) (effects (font (size 1.27 1.27)) (justify left top) (hide yes)))
  (pin "I2S_WS" output (at 228.6 191.77 270) (effects (font (size 1.27 1.27)) (justify left)))
  (pin "I2S_CK" output (at 231.14 191.77 270) (effects (font (size 1.27 1.27)) (justify left)))
  (pin "GPO" input (at 238.76 191.77 270) (effects (font (size 1.27 1.27)) (justify left)))
  (pin "D+" input (at 278.13 186.69 0) (effects (font (size 1.27 1.27)) (justify right)))
  (pin "D-" input (at 278.13 181.61 0) (effects (font (size 1.27 1.27)) (justify right)))
  (pin "VBUS" input (at 278.13 168.91 0) (effects (font (size 1.27 1.27)) (justify right)))
  (pin "~{RESET}" input (at 278.13 116.84 0) (effects (font (size 1.27 1.27)) (justify right)))
  (pin "CC" input (at 278.13 173.99 0) (effects (font (size 1.27 1.27)) (justify right)))
  (pin "VCONN" input (at 278.13 176.53 0) (effects (font (size 1.27 1.27)) (justify right)))
  (pin "I2S_RX" output (at 233.68 191.77 270) (effects (font (size 1.27 1.27)) (justify left)))
  (pin "I2S_TX" output (at 236.22 191.77 270) (effects (font (size 1.27 1.27)) (justify left)))
  (pin "JTAG_TDO" input (at 278.13 127 0) (effects (font (size 1.27 1.27)) (justify right)))
  (pin "JTAG_TCK" input (at 278.13 121.92 0) (effects (font (size 1.27 1.27)) (justify right)))
  (pin "JTAG_TDI" output (at 278.13 129.54 0) (effects (font (size 1.27 1.27)) (justify right)))
  (pin "JTAG_TMS" input (at 278.13 124.46 0) (effects (font (size 1.27 1.27)) (justify right)))
  (pin "VTREF" input (at 278.13 114.3 0) (effects (font (size 1.27 1.27)) (justify right)))
  (pin "~{Analog_Dry}" output (at 214.63 191.77 270) (effects (font (size 1.27 1.27)) (justify left))))
 (sheet
  (at 16.51 17.78)
  (size 49.53 35.56)
  (exclude_from_sim no)
  (in_bom yes)
  (on_board yes)
  (dnp no)
  (fields_autoplaced yes)
  (stroke (width 0.1524) (type solid))
  (fill (color 255 255 194 1.0000))
  (property "Sheetname" "PSU" (at 16.51 17.0684 0) (effects (font (size 1.27 1.27)) (justify left bottom)))
  (property "Sheetfile" "PSU.kicad_sch" (at 16.51 53.9246 0) (effects (font (size 1.27 1.27)) (justify left top))))
 (sheet_instances
  (path ""
   (page "1")))
 (embedded_fonts no))
